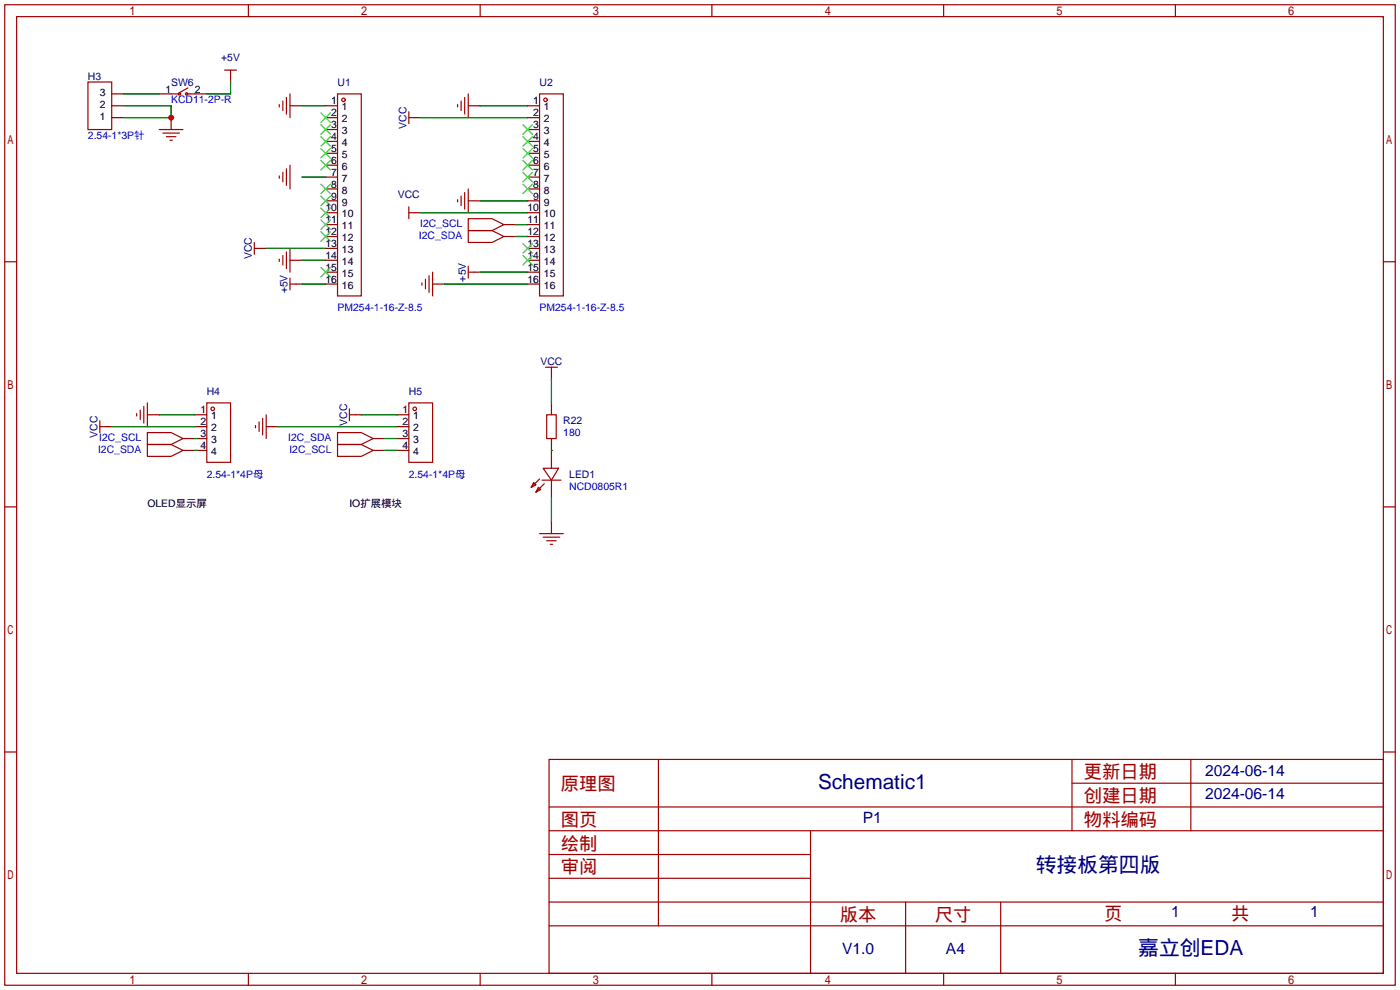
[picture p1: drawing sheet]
<svg xmlns="http://www.w3.org/2000/svg" width="299mm" height="212mm" viewBox="0 0 299 212" stroke-linecap="round" stroke-linejoin="round" font-family="sans-serif">
<g fill="none" stroke="#a10000" stroke-width=".25">
<path d="M1 1h297.2v209.6h-297.2zM3.6 3.6h292.1v204.4h-292.1zM18.8 17.5h5.1v10.2h-5.1zM40.1 18.8l-1.7 1M48 15h2.5M49.3 15v1.3M53.1 1v2.6M102.6 1v2.6M152.1 1v2.6M201.7 1v2.6M251.2 1v2.6M34 27.7h5.1"/>
<path d="M34.8 28.4h3.6M35.6 29.2h2M36.3 30h.5M36.6 20.1h1.8M39.9 20.1h1.8M59.7 22.4v.5M59.7 37.6v.5M60.5 21.6v2M60.5 36.8v2.1M61.2 20.8v3.6M61.2 36.1v3.5M62 20.1v5"/>
<path d="M62 35.3v5.1M72.1 20.1h5.1v43.1h-5.1zM87.4 23.9v2.5M87.4 25.1h1.2M97.8 22.4v.5M98.6 21.6v2M99.3 20.8v3.6M100.1 20.1v5M115.3 20.1h5.1v43.1h-5.1zM1 55.9h2.6M54.4 51.8v2.6M54.4 53.1h1.2"/>
<path d="M59.7 55.4v.5M60.5 54.6v2M61.2 53.8v3.6M62 53.1v5.1M62 59.4v2.6M87.4 44.2v2.5M87.4 45.5h1.2M90.9 59.7v2M91.7 58.9v3.6M92.5 58.2v5M97.8 42.7v.5M98.6 41.9v2"/>
<path d="M99.3 41.1v3.6M100.1 46.7h5.1l2.5 1.3-2.5 1.3h-5.1zM100.1 49.3h5.1l2.5 1.2-2.5 1.3h-5.1zM100.1 40.4v5.1M100.1 56.9v2.5M100.1 58.2h1.2M295.7 55.9h2.5M62 60.7h1.2M90.2 60.5v.5M116.6 78.5h2.5M117.9 78.5v1.3M21.3 89.9v2.6"/>
<path d="M21.3 91.2h1.3M29.2 88.4v.5M30 87.6v2.1M30.7 86.9v3.5M31.5 92.5h5.1l2.5 1.2-2.5 1.3h-5.1zM31.5 95h5.1l2.5 1.3-2.5 1.2h-5.1zM31.5 86.1v5.1M44.2 86.1h5.1v12.7h-5.1zM54.6 90.9v.5M55.4 90.2v2M56.1 89.4v3.6M56.9 88.6v5.1"/>
<path d="M72.1 92.5h5.1l2.6 1.2-2.6 1.3h-5.1zM72.1 95h5.1l2.6 1.3-2.6 1.2h-5.1zM74.7 87.4v2.5M74.7 88.6h1.2M87.4 86.1h5.1v12.7h-5.1zM116.8 88.6h2.1v5.1h-2.1zM1 108.3h2.6M114 103.1l.6 .5-1.1 .5zM115.1 104.1l.5 .5-1 .6zM115.3 102.4l-1.8 1.7M115.3 114h5.1M115.8 102.6h4.1"/>
<path d="M116.1 100.1h3.3l-1.5 2.5zM116.1 114.8h3.5M116.3 103.4l-1.7 1.8M116.8 115.6h2.1M117.6 116.3h.5M295.7 108.3h2.5M1 160.7h2.6M117.3 162.3h178.4v45.7h-178.4zM117.3 177.5h178.4M117.3 172.5h178.4M140.7 162.3v35.6M173.2 177.5v30.5"/>
<path d="M229.1 162.3v15.2M229.1 167.4h66.6M254.5 162.3v15.2M295.7 160.7h2.5M117.3 182.6h55.9M117.3 197.9h178.4M117.3 192.8h178.4M117.3 187.7h55.9M193.5 192.8v15.2M213.9 192.8v15.2M53.1 208v2.6M102.6 208v2.6"/>
<path d="M152.1 208v2.6M201.7 208v2.6M251.2 208v2.6"/>
<circle cx="38.4" cy="20.1" r=".25"/>
<circle cx="39.9" cy="20.1" r=".25"/>
<circle cx="73.4" cy="21.3" r=".38"/>
<circle cx="116.6" cy="21.3" r=".38"/>
<circle cx="45.5" cy="87.4" r=".38"/>
<circle cx="88.6" cy="87.4" r=".38"/>
</g>
<g fill="none" stroke="#870000" stroke-width=".25">
<path d="M49.3 16.3v1.2M23.9 20.1h2.5M23.9 25.1h2.5M23.9 22.6h2.5M34 20.1h2.6M36.6 25.1v2.6M41.7 20.1h2.5M62 22.6h2.5M69.6 25.1h2.5M69.6 22.6h2.5M69.6 27.7h2.5M69.6 30.2h2.5"/>
<path d="M69.6 32.8h2.5M69.6 35.3h2.5M69.6 37.8h2.5M88.6 25.1h1.3M100.1 22.6h2.5M112.8 25.1h2.5M112.8 22.6h2.5M112.8 27.7h2.5M112.8 30.2h2.5M112.8 32.8h2.5M112.8 35.3h2.5M112.8 37.8h2.5"/>
<path d="M55.6 53.1h1.3M62 55.6h2.5M69.6 55.6h2.5M69.6 42.9h2.5M69.6 48h2.5M69.6 50.5h2.5M69.6 58.2h2.5M69.6 53.1h2.5M69.6 45.5h2.5M69.6 40.4h2.5M88.6 45.5h1.3M100.1 42.9h2.5"/>
<path d="M101.3 58.2h1.3M107.7 48h2.5M107.7 50.5h2.5M112.8 55.6h2.5M112.8 42.9h2.5M112.8 48h2.5M112.8 50.5h2.5M112.8 58.2h2.5M112.8 53.1h2.5M112.8 45.5h2.5M112.8 40.4h2.5M63.2 60.7h1.3"/>
<path d="M69.6 60.7h2.5M92.5 60.7h2.5M112.8 60.7h2.5M117.9 79.8v1.2M22.6 91.2h1.3M31.5 88.6h2.5M39.1 93.7h5.1M39.1 96.3h5.1M41.7 88.6h2.5M41.7 91.2h2.5M56.9 91.2h2.5M75.9 88.6h1.3"/>
<path d="M79.8 93.7h2.5M79.8 96.3h2.5M84.8 88.6h2.6M84.8 91.2h2.6M84.8 93.7h2.6M84.8 96.3h2.6M117.9 86.1v2.5M117.9 93.7v6.4M117.9 102.6v3.8M117.9 111.5v2.5"/>
</g>
<g fill="none" stroke="#008700" stroke-width=".25">
<path d="M49.3 17.5v2.6h-5.1M26.4 22.6h10.2v2.5h-10.2M26.4 20.1h7.6M64.5 22.6h5.1M64.5 37.8h5.1M89.9 25.1h22.9M102.6 22.6h10.2M56.9 53.1h12.7M64.5 55.6h5.1M89.9 45.5h22.9M102.6 42.9h10.2M102.6 58.2h10.2"/>
<path d="M110.2 48h2.6M110.2 50.5h2.6M64.5 60.7h5.1M95 60.7h17.8M23.9 91.2h17.8M34 88.6h7.7M41.7 93.7h.1M41.7 96.3h.1M59.4 91.2h25.4M77.2 88.6h7.6M82.3 93.7h2.5M82.3 96.3h2.5"/>
<path d="M117.9 96.3h.1M117.9 81v5.1M117.9 106.4v5.1"/>
</g>
<g fill="none" stroke="#3c3" stroke-width=".25">
<path d="M68.6 24.1l2 2.1M68.6 26.7l2 2M68.6 29.2l2 2M68.6 31.8l2 2M68.6 34.3l2 2M68.6 39.4l2 2M70.6 24.1l-2 2.1M70.6 26.7l-2 2M70.6 29.2l-2 2M70.6 31.8l-2 2M70.6 34.3l-2 2M70.6 39.4l-2 2"/>
<path d="M111.8 26.7l2 2M111.8 29.2l2 2M111.8 31.8l2 2M111.8 34.3l2 2M111.8 36.8l2 2.1M111.8 39.4l2 2M113.8 26.7l-2 2M113.8 29.2l-2 2M113.8 31.8l-2 2M113.8 34.3l-2 2M113.8 36.8l-2 2.1M113.8 39.4l-2 2"/>
<path d="M68.6 41.9l2 2M68.6 44.4l2 2.1M68.6 47l2 2M68.6 49.5l2 2.1M68.6 57.2l2 2M70.6 41.9l-2 2M70.6 44.4l-2 2.1M70.6 47l-2 2M70.6 49.5l-2 2.1M70.6 57.2l-2 2M111.8 52.1l2 2M111.8 54.6l2 2"/>
<path d="M113.8 52.1l-2 2M113.8 54.6l-2 2"/>
</g>
<circle cx="36.6" cy="25.1" r=".63" fill="#c00"/>
<g font-size="4.4" fill="#000080">
<text x="174.8" y="168.6">Schematic1</text>
<text x="221.4" y="186.4">转接板第四版</text>
<text x="243.3" y="204.2">嘉立创EDA</text>
</g>
<g font-size="3.9" fill="#a00000">
<text x="231.6" y="166.4">更新日期</text>
<text x="119.9" y="168.9">原理图</text>
<text x="231.6" y="171.4">创建日期</text>
<text x="119.9" y="176.5">图页</text>
<text x="231.6" y="176.5">物料编码</text>
<text x="119.9" y="181.6">绘制</text>
<text x="119.9" y="186.7">审阅</text>
<text x="179.5" y="196.8">版本</text>
<text x="199.8" y="196.8">尺寸</text>
<text x="236" y="196.6">页</text>
<text x="263.1" y="196.6">共</text>
</g>
<g font-size="3.3" fill="#000080">
<text x="257.6" y="165.8">2024-06-14</text>
<text x="257.6" y="170.8">2024-06-14</text>
<text x="184.4" y="175.9">P1</text>
<text x="250.3" y="196">1</text>
<text x="280" y="196">1</text>
<text x="180" y="203.9">V1.0</text>
<text x="202.2" y="203.9">A4</text>
</g>
<g font-size="2.2" fill="#000080">
<text x="18.8" y="17">H3</text>
<text x="47.3" y="13">+5V</text>
<text x="36.6" y="18.3">SW6</text>
<text x="72.1" y="18.3">U1</text>
<text x="115.3" y="18.3">U2</text>
<text x="86.9" y="27.5" transform="rotate(-90 86.9 27.5)">VCC</text>
<text x="85" y="42.4">VCC</text>
<text x="53.8" y="55.4" transform="rotate(-90 53.8 55.4)">VCC</text>
<text x="61.5" y="62.7" transform="rotate(-90 61.5 62.7)">+5V</text>
<text x="99.6" y="60.2" transform="rotate(-90 99.6 60.2)">+5V</text>
<text x="115.5" y="78">VCC</text>
<text x="44.2" y="84.3">H4</text>
<text x="87.4" y="84.3">H5</text>
<text x="20.8" y="93.5" transform="rotate(-90 20.8 93.5)">VCC</text>
<text x="74.2" y="91" transform="rotate(-90 74.2 91)">VCC</text>
<text x="120.4" y="90.7">R22</text>
<text x="121.7" y="102.1">LED1</text>
</g>
<g font-size="2.2">
<text x="21.4" y="20.5">3</text>
<text x="21.4" y="23.1">2</text>
<text x="35.3" y="19.8">1</text>
<text x="41.7" y="19.8">2</text>
<text x="70.8" y="22.3">1</text>
<text x="73.1" y="23.6">1</text>
<text x="114" y="22.3">1</text>
<text x="116.3" y="23.6">1</text>
<text x="21.4" y="25.6">1</text>
<text x="70.8" y="24.9">2</text>
<text x="70.8" y="27.4">3</text>
<text x="70.8" y="30">4</text>
<text x="73.1" y="26.1">2</text>
<text x="73.1" y="28.7">3</text>
<text x="114" y="24.9">2</text>
<text x="114" y="27.4">3</text>
<text x="114" y="30">4</text>
<text x="116.3" y="26.1">2</text>
<text x="116.3" y="28.7">3</text>
<text x="70.8" y="32.5">5</text>
<text x="70.8" y="35">6</text>
<text x="73.1" y="31.2">4</text>
<text x="73.1" y="33.8">5</text>
<text x="114" y="32.5">5</text>
<text x="114" y="35">6</text>
<text x="116.3" y="31.2">4</text>
<text x="116.3" y="33.8">5</text>
<text x="70.8" y="37.6">7</text>
<text x="70.8" y="40.1">8</text>
<text x="73.1" y="36.3">6</text>
<text x="73.1" y="38.8">7</text>
<text x="73.1" y="41.4">8</text>
<text x="114" y="37.6">7</text>
<text x="114" y="40.1">8</text>
<text x="116.3" y="36.3">6</text>
<text x="116.3" y="38.8">7</text>
<text x="116.3" y="41.4">8</text>
<text x="69.5" y="45.2">10</text>
<text x="69.5" y="47.7">11</text>
<text x="70.8" y="42.7">9</text>
<text x="73.1" y="43.9">9</text>
<text x="73.1" y="46.5">10</text>
<text x="112.7" y="45.2">10</text>
<text x="112.7" y="47.7">11</text>
<text x="114" y="42.7">9</text>
<text x="116.3" y="43.9">9</text>
<text x="116.3" y="46.5">10</text>
<text x="69.5" y="50.3">12</text>
<text x="69.5" y="52.8">13</text>
<text x="73.1" y="49">11</text>
<text x="73.1" y="51.5">12</text>
<text x="112.7" y="50.3">12</text>
<text x="112.7" y="52.8">13</text>
<text x="116.3" y="49">11</text>
<text x="116.3" y="51.5">12</text>
<text x="69.5" y="55.4">14</text>
<text x="69.5" y="57.9">15</text>
<text x="73.1" y="54.1">13</text>
<text x="73.1" y="56.6">14</text>
<text x="73.1" y="59.2">15</text>
<text x="112.7" y="55.4">14</text>
<text x="112.7" y="57.9">15</text>
<text x="116.3" y="54.1">13</text>
<text x="116.3" y="56.6">14</text>
<text x="116.3" y="59.2">15</text>
<text x="69.5" y="60.4">16</text>
<text x="73.1" y="61.7">16</text>
<text x="112.7" y="60.4">16</text>
<text x="116.3" y="61.7">16</text>
<text x="42.8" y="88.4">1</text>
<text x="45.1" y="89.6">1</text>
<text x="86" y="88.4">1</text>
<text x="88.3" y="89.6">1</text>
<text x="42.8" y="90.9">2</text>
<text x="42.8" y="93.5">3</text>
<text x="42.8" y="96">4</text>
<text x="45.1" y="92.2">2</text>
<text x="45.1" y="94.7">3</text>
<text x="86" y="90.9">2</text>
<text x="86" y="93.5">3</text>
<text x="86" y="96">4</text>
<text x="88.3" y="92.2">2</text>
<text x="88.3" y="94.7">3</text>
<text x="45.1" y="97.3">4</text>
<text x="88.3" y="97.3">4</text>
<text x="31.5" y="108.5">OLED显示屏</text>
<text x="74.7" y="108.5">IO扩展模块</text>
</g>
<g font-size="2.2" fill="#00f">
<text x="36.6" y="22.1">KCD11-2P-R</text>
<text x="18.8" y="29.7">2.54-1*3P针</text>
<text x="89.5" y="51.1">I2C_SDA</text>
<text x="89.8" y="48.6">I2C_SCL</text>
<text x="72.1" y="66.5">PM254-1-16-Z-8.5</text>
<text x="115.3" y="66.5">PM254-1-16-Z-8.5</text>
<text x="21.2" y="94.3">I2C_SCL</text>
<text x="61.6" y="94.3">I2C_SDA</text>
<text x="120.4" y="93.2">180</text>
<text x="21" y="96.9">I2C_SDA</text>
<text x="61.8" y="96.9">I2C_SCL</text>
<text x="44.2" y="102.1">2.54-1*4P母</text>
<text x="87.4" y="102.1">2.54-1*4P母</text>
<text x="121.7" y="104.6">NCD0805R1</text>
</g>
</svg>
